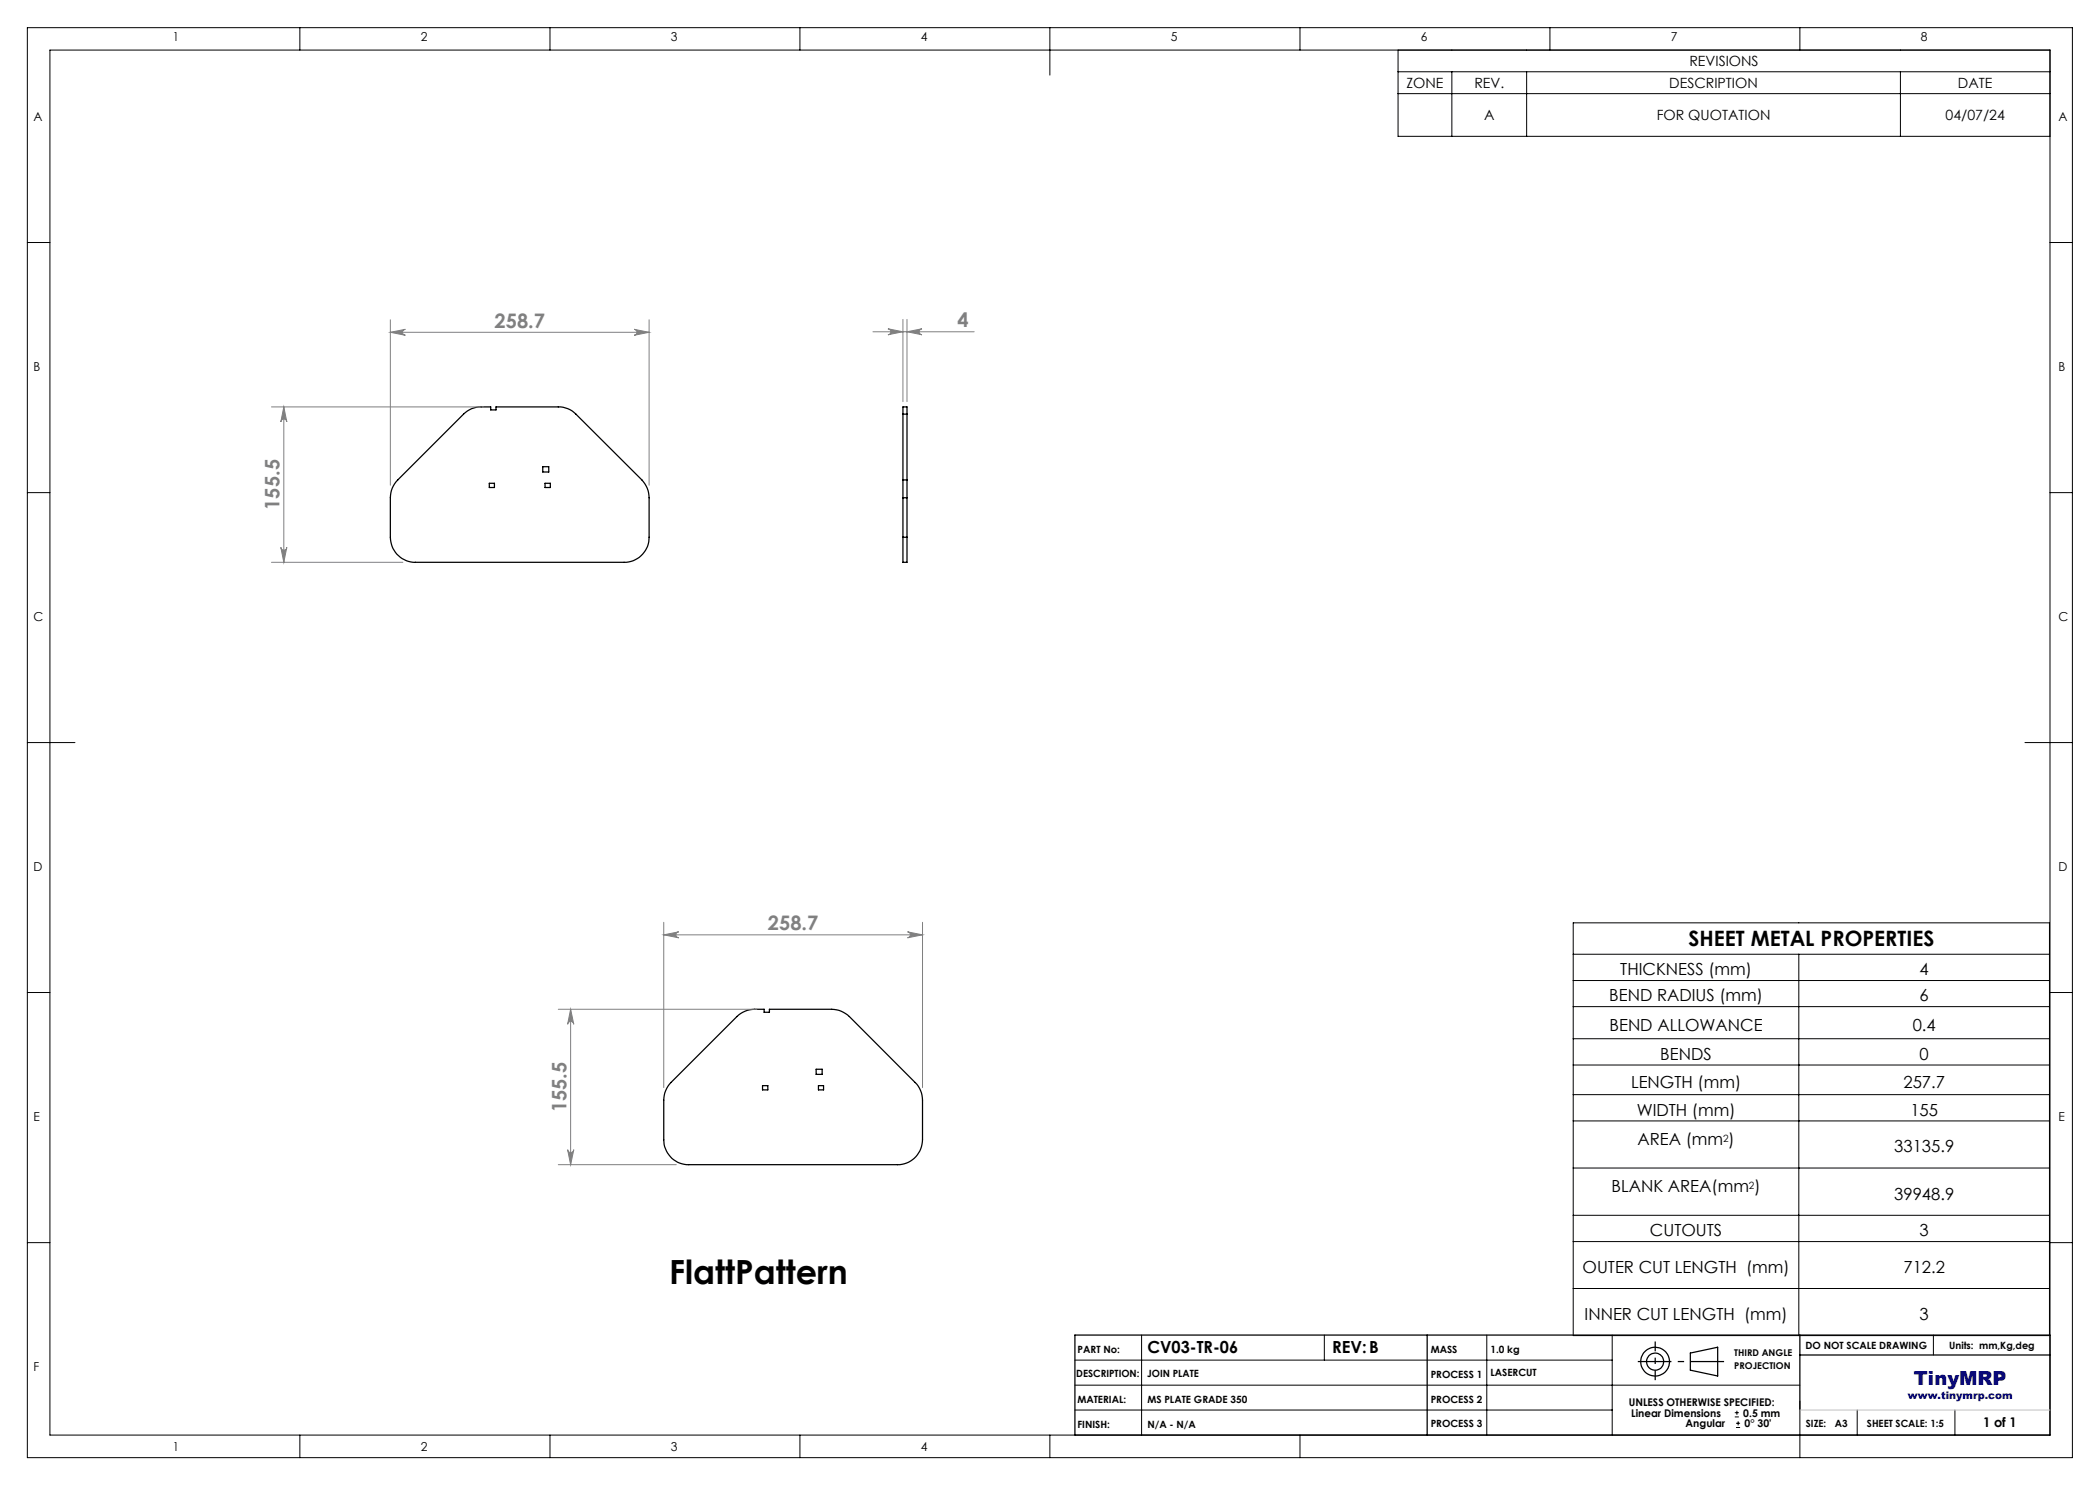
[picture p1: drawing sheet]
<svg xmlns="http://www.w3.org/2000/svg" width="420mm" height="297mm" viewBox="0 0 420 297" stroke-linecap="round" stroke-linejoin="round" font-family="sans-serif">
<g fill="none" stroke="#000" stroke-width=".25">
<path d="M92.7 82.8a4.8 4.8 0 0 1 3.5-1.4h1.9v.6h1.1v-.6h12.5a4.8 4.8 0 0 1 3.5 1.4l13.2 13.2a5.2 5.2 0 0 1 1.4 3.6v7.9a5 5 0 0 1-5 5h-41.7a5 5 0 0 1-5-5v-7.9a5 5 0 0 1 1.5-3.6zM97.9 96.7h1v.8h-1zM108.5 93.3h1.2v1.1h-1.2zM109 96.7h1.1v.8h-1.1zM180.6 96v3.6M180.6 82.8v-1.4h.8v1.4M180.6 82.8v13.2M180.6 99.6v7.9M180.6 99.6h.8M180.6 96h.8M180.6 82.8h.8M181.4 96v3.6"/>
<path d="M181.4 82.8v13.2M181.4 99.6v7.9M180.6 107.5v5h.8v-5M180.6 107.5h.8M134.2 216.5l13.2-13.2a5.2 5.2 0 0 1 3.5-1.4h1.9v.6h1.1v-.6h12.4a5.2 5.2 0 0 1 3.6 1.4l13.1 13.2a5 5 0 0 1 1.5 3.5v8a5 5 0 0 1-5 4.9h-41.7a4.9 4.9 0 0 1-5-4.9v-8a5.2 5.2 0 0 1 1.4-3.5zM152.5 217.1h1.1v.9h-1.1zM163.2 213.9h1.2v1h-1.2zM163.7 217.1h1v.9h-1zM215 267h195v20h-195zM285.4 267v20M338.1 270.6l5.4-1.2v5.8l-5.4-1.2zM360 267v15"/>
<path d="M360 271h50"/>
<circle cx="331" cy="272.3" r="2.87"/>
<circle cx="331" cy="272.3" r="1.72"/>
</g>
<g fill="none" stroke="#000" stroke-width=".2">
<path d="M5.5 5.5h409v286h-409zM10 10h400v277h-400zM60 5.5v4.5M110 5.5v4.5M160 5.5v4.5M210 5.5v9.5M260 5.5v4.5M279.6 10v17.3h130.4M279.6 14.4h130.4M279.6 18.7h130.4M290.4 14.4v12.9M305.3 14.4v12.9"/>
<path d="M310 5.5v4.5M360 5.5v4.5M380.1 14.4v12.9M5.5 48.5h4.5M410 48.5h4.5M5.5 98.5h4.5M410 98.5h4.5M5.5 148.5h9.5M405 148.5h9.5M5.5 198.5h4.5M314.6 184.6h95.3v82.5h-95.3zM314.6 190.8h95.3"/>
<path d="M314.6 196.1h95.3M359.8 190.8v76.3M410 198.5h4.5M314.6 201.3h95.3M314.6 207.7h95.3M314.6 213h95.3M314.6 218.9h95.3M314.6 224.2h95.3M314.6 233.6h95.3M5.5 248.5h4.5M314.6 243.1h95.3M314.6 248.3h95.3"/>
<path d="M314.6 257.7h95.3M410 248.5h4.5M215 277h145M215 272h107.4M228.3 267v20M264.9 267v5M297.4 267v20M322.4 267v20M386.7 267v4M60 287v4.5M110 287v4.5M160 287v4.5"/>
<path d="M210 287v4.5M215 282h107.4M260 287v4.5M347 283.4h.8M347 282.5h.8M347.2 285.5h.8M347.2 284.7h.8M347.4 282.1v.9M347.6 284.3v.8M360 280.2v11.3M371.4 282v5M391 282v5"/>
</g>
<g fill="none" stroke="#808080" stroke-width=".2">
<path d="M78.1 66.5l3-.6a.6 .6 0 0 0-.6 .6 .6 .6 0 0 0 .6 .6zM78.1 64v33M78.1 66.5h51.7M126.8 65.9l3 .6-3 .6a.6 .6 0 0 0 .6-.6 .6 .6 0 0 0-.6-.6zM129.8 64v33M174.6 66.4h20.2M177.6 65.8l3 .6-3 .6a.6 .6 0 0 0 .6-.6 .6 .6 0 0 0-.6-.6zM180.6 63.9v16.4M181.4 66.4l3-.6a.6 .6 0 0 0-.6 .6 .6 .6 0 0 0 .6 .6zM181.4 63.9v16.4M54.3 81.4h42.4M56.8 81.4l.6 3a.6 .6 0 0 0-.6-.6 .6 .6 0 0 0-.6 .6z"/>
<path d="M56.8 81.4v31.1M54.3 112.5h26.3M56.2 109.5a.6 .6 0 0 0 .6 .5 .6 .6 0 0 0 .6-.5l-.6 3zM132.8 187l2.9-.6a.6 .6 0 0 0-.5 .6 .6 .6 0 0 0 .5 .6zM132.8 184.5v33M132.8 187h51.7M181.5 186.4l3 .6-3 .6a.6 .6 0 0 0 .6-.6 .6 .6 0 0 0-.6-.6zM184.5 184.5v33M111.7 201.9h39.7M114.1 201.9l.7 3a.62 .62 0 0 0-.7-.6 .62 .62 0 0 0-.6 .6zM114.1 201.9v31M111.7 232.9h23.6"/>
<path d="M113.5 229.9a.62 .62 0 0 0 .6 .6 .62 .62 0 0 0 .7-.6l-.7 3z"/>
</g>
<path d="M327.6 272.3h17.2" fill="none" stroke="#000" stroke-width=".25" stroke-dasharray="15.2 1.3 1.3 1.3" stroke-dashoffset="8.5" stroke-linecap="butt"/>
<path d="M331 268.3v7.7" fill="none" stroke="#000" stroke-width=".25" stroke-dasharray="15.2 1.3 1.3 1.3" stroke-dashoffset="13.3" stroke-linecap="butt"/>
<path d="M360 282h50" fill="none" stroke="#c0c0c0" stroke-width=".2"/>
<g fill="#808080">
<path d="M181.4 66.4l3-.6a.6 .6 0 0 0-.6 .6 .6 .6 0 0 0 .6 .6zM177.6 65.8l3 .6-3 .6a.6 .6 0 0 0 .6-.6 .6 .6 0 0 0-.6-.6z"/>
<path d="M132.8 187l2.9-.6a.6 .6 0 0 0-.5 .6 .6 .6 0 0 0 .5 .6zM181.5 186.4l3 .6-3 .6a.6 .6 0 0 0 .6-.6 .6 .6 0 0 0-.6-.6z"/>
<path d="M114.1 201.9l.7 3a.62 .62 0 0 0-.7-.6 .62 .62 0 0 0-.6 .6zM113.5 229.9a.62 .62 0 0 0 .6 .6 .62 .62 0 0 0 .7-.6l-.7 3z"/>
<path d="M56.8 81.4l.6 3a.6 .6 0 0 0-.6-.6 .6 .6 0 0 0-.6 .6zM56.2 109.5a.6 .6 0 0 0 .6 .5 .6 .6 0 0 0 .6-.5l-.6 3z"/>
<path d="M78.1 66.5l3-.6a.6 .6 0 0 0-.6 .6 .6 .6 0 0 0 .6 .6zM126.8 65.9l3 .6-3 .6a.6 .6 0 0 0 .6-.6 .6 .6 0 0 0-.6-.6z"/>
</g>
<text font-size="6.7" x="133.9" y="256.8">FlattPattern</text>
<text font-size="4.2" x="337.7" y="189.2">SHEET METAL PROPERTIES</text>
<g font-size="4" fill="#808080">
<text x="98.9" y="65.6">258.7</text>
<text x="191.5" y="65.5">4</text>
<text x="55.9" y="101.9" transform="rotate(-90 55.9 101.9)">155.5</text>
<text x="153.6" y="186.1">258.7</text>
<text x="113.3" y="222.4" transform="rotate(-90 113.3 222.4)">155.5</text>
</g>
<text font-size="3.9" fill="#0000a0" x="382.8" y="277">TinyMRP</text>
<g font-size="3.3">
<text x="324.1" y="195">THICKNESS (mm)</text>
<text x="383.9" y="195">4</text>
<text x="321.8" y="200.3">BEND RADIUS (mm)</text>
<text x="383.9" y="200.3">6</text>
<text x="321.9" y="206.1">BEND ALLOWANCE</text>
<text x="382.5" y="206.1">0.4</text>
<text x="332.1" y="211.9">BENDS</text>
<text x="383.9" y="211.9">0</text>
<text x="326.2" y="217.5">LENGTH (mm)</text>
<text x="380.7" y="217.5">257.7</text>
<text x="327.3" y="223.1">WIDTH (mm)</text>
<text x="382.1" y="223.1">155</text>
<text x="327.5" y="229">AREA (mm )</text>
<text x="378.8" y="230.5">33135.9</text>
<text x="322.3" y="238.5">BLANK AREA(mm )</text>
<text x="378.8" y="239.9">39948.9</text>
<text x="330" y="247.3">CUTOUTS</text>
<text x="383.9" y="247.3">3</text>
<text x="316.5" y="254.6">OUTER CUT LENGTH (mm)</text>
<text x="380.7" y="254.6">712.2</text>
<text x="316.9" y="264">INNER CUT LENGTH (mm)</text>
<text x="383.9" y="264">3</text>
<text x="229.5" y="270.6">CV03-TR-06</text>
<text x="266.4" y="270.7">REV:B</text>
</g>
<g font-size="2.8">
<text x="281.3" y="17.6">ZONE</text>
<text x="294.9" y="17.6">REV.</text>
<text x="333.9" y="17.6">DESCRIPTION</text>
<text x="337.9" y="13.2">REVISIONS</text>
<text x="391.6" y="17.6">DATE</text>
<text x="296.8" y="24">A</text>
<text x="331.3" y="24">FOR QUOTATION</text>
<text x="389.1" y="24">04/07/24</text>
</g>
<text font-size="2.7" x="396.6" y="285.4">1 of 1</text>
<g font-size="2.5">
<text x="34.6" y="8.2">1</text>
<text x="84.2" y="8.2">2</text>
<text x="134.2" y="8.2">3</text>
<text x="184.2" y="8.2">4</text>
<text x="234.2" y="8.2">5</text>
<text x="284.2" y="8.2">6</text>
<text x="334.2" y="8.2">7</text>
<text x="384.2" y="8.2">8</text>
<text x="6.7" y="24.2">A</text>
<text x="411.7" y="24.2">A</text>
<text x="6.7" y="74.2">B</text>
<text x="411.7" y="74.2">B</text>
<text x="6.7" y="124.2">C</text>
<text x="411.7" y="124.2">C</text>
<text x="6.7" y="174.2">D</text>
<text x="411.7" y="174.2">D</text>
<text x="6.7" y="224.2">E</text>
<text x="411.7" y="224.2">E</text>
<text x="6.7" y="274.2">F</text>
<text x="34.6" y="290.2">1</text>
<text x="84.2" y="290.2">2</text>
<text x="134.2" y="290.2">3</text>
<text x="184.2" y="290.2">4</text>
</g>
<g font-size="2.1">
<text x="325.8" y="281.2">UNLESS OTHERWISE SPECIFIED:</text>
<text x="326.2" y="283.4">Linear Dimensions</text>
<text x="337.1" y="285.5">Angular</text>
<text x="348.7" y="283.4">0.5 mm</text>
<text x="348.9" y="285.5">0° 30'</text>
</g>
<text font-size="2.1" fill="#0000a0" x="381.6" y="279.9">www.tinymrp.com</text>
<g font-size="2">
<text x="344.6" y="228.3">2</text>
<text x="349.8" y="237.8">2</text>
<text x="361.1" y="269.9">DO NOT SCALE DRAWING</text>
<text x="389.8" y="269.8">Units: mm,Kg,deg</text>
<text x="215.3" y="275.4">DESCRIPTION:</text>
<text x="215.5" y="270.7">PART No:</text>
<text x="229.4" y="275.4">JOIN PLATE</text>
<text x="286.1" y="270.6">MASS</text>
<text x="286.1" y="275.6">PROCESS 1</text>
<text x="298.1" y="270.6">1.0 kg</text>
<text x="298.1" y="275.3">LASERCUT</text>
<text x="215.5" y="280.6">MATERIAL:</text>
<text x="229.5" y="280.6">MS PLATE GRADE 350</text>
<text x="286.1" y="280.6">PROCESS 2</text>
<text x="215.5" y="285.6">FINISH:</text>
<text x="229.5" y="285.6">N/A - N/A</text>
<text x="286.1" y="285.4">PROCESS 3</text>
<text x="361.2" y="285.4">SIZE:</text>
<text x="367" y="285.4">A3</text>
<text x="373.4" y="285.4">SHEET SCALE: 1:5</text>
</g>
<g font-size="1.9">
<text x="346.9" y="271.3">THIRD ANGLE</text>
<text x="346.9" y="273.7">PROJECTION</text>
</g>
</svg>
